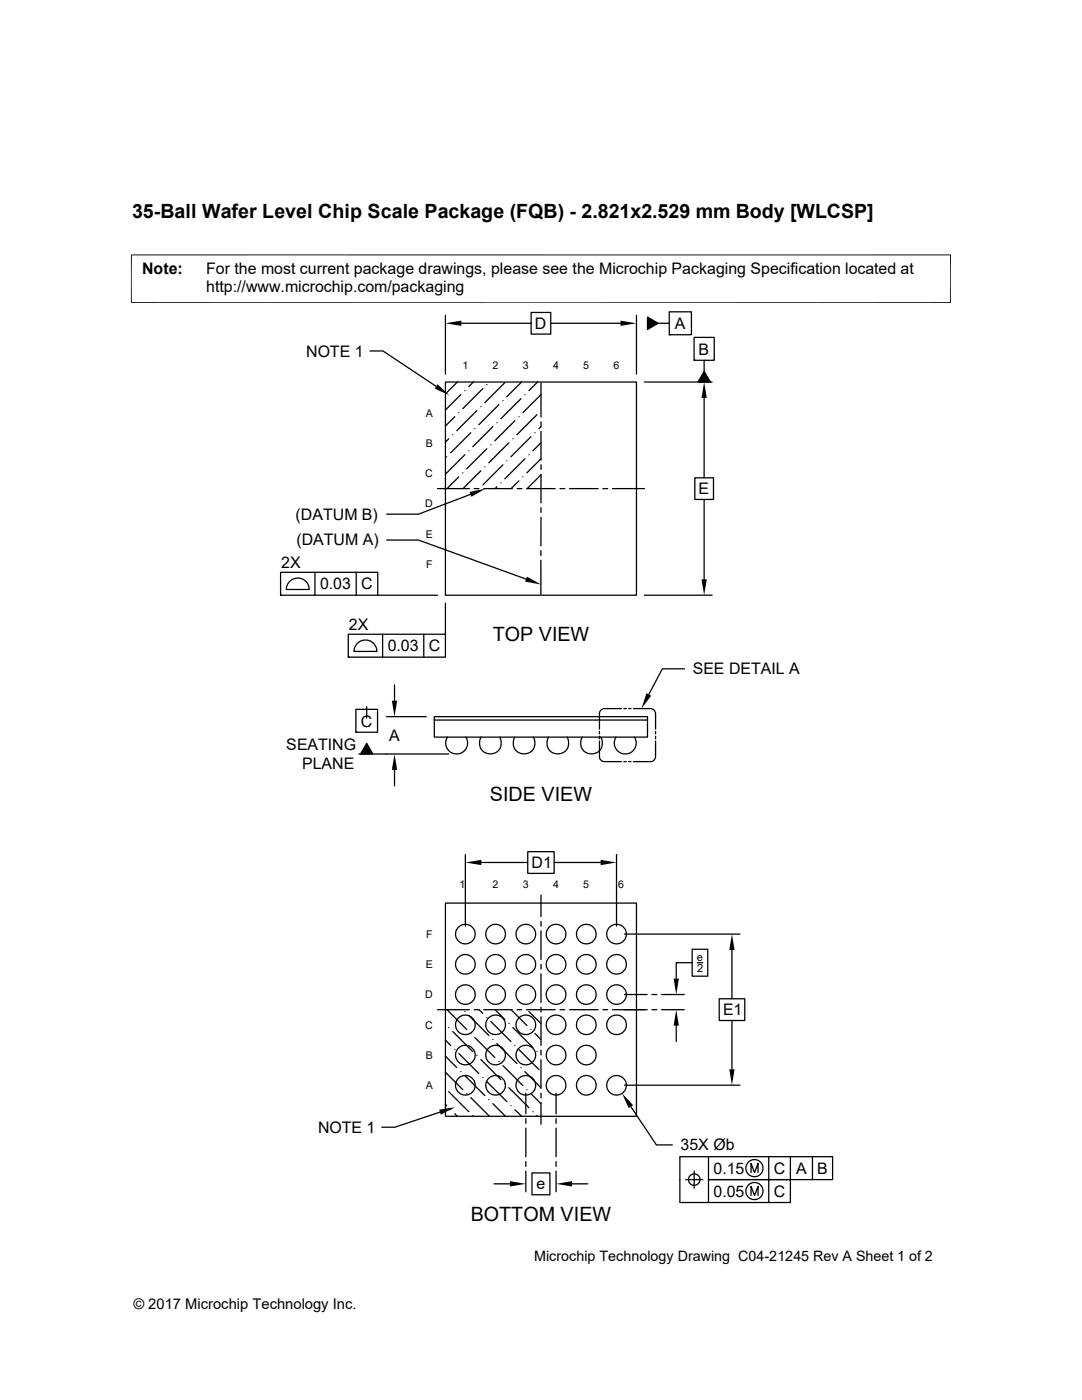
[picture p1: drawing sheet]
<svg xmlns="http://www.w3.org/2000/svg" width="216mm" height="279mm" viewBox="0 0 216 279" stroke-linecap="round" stroke-linejoin="round" font-family="sans-serif">
<g fill="none" stroke="#000" stroke-width=".25">
<path d="M73.8 70h2.6l10.6 7.1M88.9 76.2h38.1v42.6h-38.1zM88.9 62.9v11.8M91.3 76.2l-2.2 2.2M91.9 78.8l-3 3M92.1 64.5h13.9M92.8 78h.1M94.5 76.2l-1 1M96.4 77.6l-4 4M97.1 76.8h.1M100.4 80h.1M100.7 76.4l-4 4"/>
<path d="M103.9 79.6l-4 4M104.1 76.2l-3 3M104.7 78.8h.1M106 62.4h3.9v4.3h-3.9zM107.3 76.2l-1.8 1.8M107.9 76.4v6.8M107.9 78.8l-3.6 3.6M109.9 64.5h13.9M127 62.9v11.8M128.6 76.2h13.5M129.2 63.3l2.1 1.2-2.1 1.2zM131.3 64.5h2.2"/>
<path d="M133.5 62.2h4.5v4.6h-4.5zM133.5 66.8h.1M138.5 67.3h4v4.6h-4zM138.5 71.9h.1M140.5 74.1l1.2 2.1h-2.4zM140.5 71.9v2.2M140.5 79.4v16M87.3 97.5h6.4M89.1 91.2h.1M89.5 87.6l-.6 .6M90.3 86.8h.1M90.7 83.2l-1.8 1.8"/>
<path d="M91.5 95.2l-2.3 2.3M91.5 82.4h.1M92.4 94.4h.1M92.8 90.8l-3.9 3.8M93.5 90h.1M93.9 98.7l-10.4 3.9h-6.3M93.9 86.4l-4 4M94.6 97.5h1M94.7 85.6h.1M95.1 82l-4 4M95.9 94l-3.5 3.5M95.9 81.2h.1"/>
<path d="M96.5 97.5h5.7M96.7 93.2h.1M97.1 89.6l-4 4M97.9 88.8h.1M98.3 85.2l-4 4M99.1 97.2l-.3 .3M99.1 84.4h.1M99.5 80.8l-4 4M99.9 96.4h.1M100.4 92.8l-4 4M101.1 92h.1M101.5 88.4l-4 4"/>
<path d="M102.3 87.6h.1M102.7 84l-4 4M103.2 97.5h.9M103.5 96l-1.5 1.5M103.5 83.2h.1M104.3 95.2h.1M104.7 91.6l-4 4M105.1 97.5h5.7M105.5 90.8h.1M105.9 87.2l-4 4M106.7 86.4h.1M107.1 82.8l-4 4"/>
<path d="M107.9 88.4l-1.6 1.6M107.9 94.8l-2.7 2.7M107.9 91.6l-2.8 2.8M107.9 84.2v1l-.4 .4M107.9 86.1v5.7M107.9 92.8v.9M107.9 94.7v5.7M111.7 97.5h1M113.6 97.5h5.8M120.3 97.5h1M122.2 97.5h6.4M138.6 95.4h3.8v4.3h-3.8z"/>
<path d="M140.5 99.7v15.9M56 114.2h19.4v4.6h-19.4zM56 118.8h.1M57.9 115.9a2.28 2.28 0 0 1 2.5-.3 2.28 2.28 0 0 1 1.3 2h-4.6l.4-1.1zM62.8 114.2v4.6M71.1 114.2v4.6M75.4 118.8h11.9M77.2 107.8h6.3l21.5 7.8M107.9 109.9v.9M107.9 111.8v6.8M107.9 101.3v1M107.9 103.2v5.7"/>
<path d="M128.6 118.8h13.5M69.5 126.6h19.4v4.5h-19.4zM69.5 131.1h.1M71.4 128.3a2.29 2.29 0 0 1 2.5-.4 2.29 2.29 0 0 1 1.3 2.1h-4.6l.4-1.2zM76.3 126.6v4.5M78.7 136.7v3.1M84.6 126.6v4.5M88.9 120.4v6.2M136.6 133.5h-4.4l-2.7 5.1M71 141.6h4.3v4.5h-4.3zM71 146.1h.1M71.6 150.5h17.9"/>
<path d="M73.2 141.1v2.2M73.2 148.4l1.2 2.1h-2.5zM77.1 143h8M78.7 153.6v3.2M86.7 143h42.5v.7h-42.5zM86.7 143.7v3.4h42.5v-3.4M89.3 147.1a2.19 2.19 0 0 0 1.8 3.4 2.19 2.19 0 0 0 1.9-3.4M96 147.1a2.18 2.18 0 0 0 1.9 3.4 2.18 2.18 0 0 0 1.8-3.4M102.7 147.1a2.18 2.18 0 0 0 1.9 3.4 2.18 2.18 0 0 0 1.8-3.4M109.5 147.1a2.18 2.18 0 0 0 1.8 3.4 2.18 2.18 0 0 0 1.9-3.4M116.2 147.1a2.18 2.18 0 0 0 1.8 3.4 2.18 2.18 0 0 0 1.9-3.4M119.6 147.9v3.4l.3 .4 .7 .3h3.4"/>
<path d="M119.6 146v.5M119.6 146.9v.5M122.9 147.1a2.19 2.19 0 0 0 1.9 3.4 2.19 2.19 0 0 0 1.8-3.4M124 141.4h-3.4a1.01 1.01 0 0 0-1 1v3.1M124.5 152h.5M124.5 141.4h.5M125.4 152h.5M125.4 141.4h.5M126.4 141.4h3.4a1.03 1.03 0 0 1 1 1v3.1M130.8 147.9v3.1l-.3 .7-.7 .3h-3.4M130.8 146v.5M130.8 146.9v.5"/>
<path d="M92.9 170.5v14.3M96 172.1h9.3M105.3 170h5.3v4.3h-5.3zM107.9 178.6v4.3M110.6 172.1h9.2M123 170.5v14.3M88.9 180.2h38.1v42.6h-38.1zM107.9 183.9v.9M107.9 185.8v5.7M107.9 192.4v1M107.9 194.4v5.7M124.6 198.5h4.5"/>
<path d="M124.6 186.4h23M130.1 198.5h.9M132 198.5h4.5M138.1 189.4h3.1v5.4h-3.1zM138.1 192.1h-3.2v3.2M139.1 192.1h1.1M143.5 199.3h5.1v4.4h-5.1zM146 189.6v9.7M87.3 201.5h6.4M88.9 210.8l2.2 2.3M88.9 214l3.5 3.5M88.9 207.6l1 1.1"/>
<path d="M89.2 201.5l3.9 4M89.5 217.9l4 4M89.5 205.1h.1M90.3 205.9l4 4M90.7 209.5h.1M91.5 210.2l4 4M91.9 213.9h.1M92.8 214.7l3.9 4M92.8 201.9h.1M93.1 218.3h.1M93.5 202.6l4 4.1M93.9 219.1l3.8 3.7"/>
<path d="M93.9 206.2h.1M94.6 201.5h1l.8 .7M94.7 207.1l4 4M95.1 210.7h.1M95.9 211.5l4 4M96.4 215.1h.1M96.5 201.5h5.7M97.1 215.9l4 4M97.1 203.1h.1M97.5 219.5h.1M97.9 203.9l4 4M98.3 207.5h.1"/>
<path d="M98.8 201.5l1.9 2M99.1 208.3l4 4M99.5 211.9h.1M100.4 212.7l3.9 4M100.7 216.3h.1M101.5 217.1l4 4M101.5 204.3h.1M102 201.5l3.1 3.2M102.3 205.1l4 4M102.7 208.7h.1M103.2 201.5h.9M103.5 209.5l4 4"/>
<path d="M103.9 213.1h.1M104.7 213.9l3.2 3.2M104.9 218.2v4.1M105.1 201.5h5.7M105.1 217.5h.1M105.5 201.9l2.4 2.4M105.9 218.3l2 2M105.9 205.5h.1M106.7 206.2l1.2 1.3M107.1 209.9h.1M107.9 201v1M107.9 202.9v5.7"/>
<path d="M107.9 209.6v.9M107.9 211.5v5.7M107.9 218.2v.9M111 218.2v4.1M111.7 201.5h1M113.6 201.5h5.8M120.3 201.5h1M124.6 216.6h23M129.1 201.5h-6.9M130.1 201.5h.9M132 201.5h4.5M134.9 204.7v3.2"/>
<path d="M146 203.7v9.7M87.8 222l-9 3h-2.6M88.9 220.4l.2 .3M89.9 221.5h.1M90.7 222.3l.6 .5M94.3 222.7h.1M98.3 220.3l2.6 2.5M98.6 236.3h3.1M101.9 220.7h.1M102.7 221.5l1.4 1.3M104.9 223.2v1M104.9 225.1v5.8"/>
<path d="M104.9 231.8v1M104.9 233.7v4.1M106.2 234.1h3.5v4.3h-3.5zM106.3 221.9h.1M107.1 222.7l.2 .1M107.9 220.1v4.3M111 223.2v1M111 225.1v5.8M111 231.8v1M111 233.7v4.1M114.1 236.3h3.2M125.9 220.9l5.1 7.6h3.2"/>
<path d="M136.8 235.4h3.4M138.5 233.7v3.4M141.4 230.8v4.6h16.3v4.6h-22v-9.2h30.4v4.6h-24.7v4.6M149.9 234v-1.8l.7 1.8 .7-1.8v1.8M149.9 238.6v-1.8l.7 1.8 .7-1.8v1.8M153.4 230.8v9.2M157.7 230.8v4.6M162.1 230.8v4.6"/>
<circle cx="92.9" cy="192.5" r="1.96"/>
<circle cx="92.9" cy="186.4" r="1.96"/>
<circle cx="92.9" cy="198.5" r="1.96"/>
<circle cx="98.9" cy="186.4" r="1.96"/>
<circle cx="98.9" cy="192.5" r="1.96"/>
<circle cx="98.9" cy="198.5" r="1.96"/>
<circle cx="104.9" cy="192.5" r="1.96"/>
<circle cx="104.9" cy="186.4" r="1.96"/>
<circle cx="104.9" cy="198.5" r="1.96"/>
<circle cx="111" cy="192.5" r="1.96"/>
<circle cx="111" cy="186.4" r="1.96"/>
<circle cx="111" cy="198.5" r="1.96"/>
<circle cx="117" cy="192.5" r="1.96"/>
<circle cx="117" cy="186.4" r="1.96"/>
<circle cx="117" cy="198.5" r="1.96"/>
<circle cx="123" cy="192.5" r="1.96"/>
<circle cx="123" cy="186.4" r="1.96"/>
<circle cx="123" cy="198.5" r="1.96"/>
<circle cx="92.9" cy="210.6" r="1.96"/>
<circle cx="92.9" cy="216.6" r="1.96"/>
<circle cx="92.9" cy="204.5" r="1.96"/>
<circle cx="98.9" cy="210.6" r="1.96"/>
<circle cx="98.9" cy="216.6" r="1.96"/>
<circle cx="98.9" cy="204.5" r="1.96"/>
<circle cx="104.9" cy="210.6" r="1.96"/>
<circle cx="104.9" cy="216.6" r="1.96"/>
<circle cx="104.9" cy="204.5" r="1.96"/>
<circle cx="111" cy="216.6" r="1.96"/>
<circle cx="111" cy="210.6" r="1.96"/>
<circle cx="111" cy="204.5" r="1.96"/>
<circle cx="117" cy="216.6" r="1.96"/>
<circle cx="117" cy="210.6" r="1.96"/>
<circle cx="117" cy="204.5" r="1.96"/>
<circle cx="123" cy="216.6" r="1.96"/>
<circle cx="123" cy="204.5" r="1.96"/>
<circle cx="138.5" cy="235.4" r="1.14"/>
<circle cx="150.5" cy="233.1" r="1.71"/>
<circle cx="150.5" cy="237.7" r="1.71"/>
</g>
<g fill="#000">
<path d="M87.3 76.7l2.4 2.2-3-1.3zM88.9 64.5l3.2-.5v1zM123.8 64l3.2 .5-3.2 .5zM129.2 63.3l2.1 1.2-2.1 1.2zM140.5 76.2l.5 3.2h-1zM140.5 74.1l1.2 2.1h-2.4zM93.7 98.2l3.2-.7-2.8 1.6zM105.1 115.1l2.8 1.5-3.1-.5zM140 115.6h1l-.5 3.2zM78.2 139.8h1l-.5 3.2zM129 138.3l.9 .6-1.9 2.5zM73.2 148.4l1.2 2.1h-2.5z"/>
<path d="M78.7 150.5l.5 3.1h-1zM92.9 172.1l3.1-.5v1.1zM119.8 171.6l3.2 .5-3.2 .6zM134.4 195.3h1.1l-.6 3.2zM146 186.4l.6 3.2h-1.1zM134.9 201.5l.6 3.2h-1.1zM145.5 213.4h1.1l-.6 3.2zM87.6 221.5l3.2-.5-2.9 1.5zM101.7 235.7l3.2 .6-3.2 .5zM111 236.3l3.1-.6v1.1zM124.1 218.2l2.2 2.4-.9 .5z"/>
</g>
<path d="M26.1 50.9h163.7M26.2 50.8v9.7M189.7 50.8v9.7M26.1 60.4h163.7" fill="none" stroke="#000" stroke-width=".2"/>
<g font-size="3.9">
<text x="26.4" y="43.5">35-Ball Wafer Level Chip Scale Package (FQB) - 2.821x2.529 mm Body [WLCSP]</text>
<text x="98.3" y="128">TOP VIEW</text>
<text x="97.8" y="159.8">SIDE VIEW</text>
<text x="93.9" y="243.6">BOTTOM VIEW</text>
</g>
<g font-size="3.2">
<text x="28.4" y="54.6">Note:</text>
<text x="41.1" y="54.6">For the most current package drawings, please see the Microchip Packaging Specification located at</text>
<text x="41.1" y="58.3">http://www.microchip.com/packaging</text>
<text x="106.7" y="65.7">D</text>
<text x="134.7" y="65.7">A</text>
<text x="61.1" y="71.2">NOTE 1</text>
<text x="139.4" y="70.8">B</text>
<text x="139.4" y="98.7">E</text>
<text x="59" y="103.8">(DATUM B)</text>
<text x="56.1" y="113.4">2X</text>
<text x="59.1" y="108.9">(DATUM A)</text>
<text x="63.9" y="117.6">0.03</text>
<text x="72.1" y="117.6">C</text>
<text x="69.6" y="125.8">2X</text>
<text x="77.4" y="130">0.03</text>
<text x="85.6" y="130">C</text>
<text x="138.2" y="134.6">SEE DETAIL A</text>
<text x="57.1" y="149.8">SEATING</text>
<text x="72" y="145">C</text>
<text x="77.7" y="147.9">A</text>
<text x="60.3" y="153.4">PLANE</text>
<text x="106.1" y="173.3">D1</text>
<text x="144.3" y="202.6">E1</text>
<text x="63.5" y="226.1">NOTE 1</text>
<text x="135.8" y="229.6">35X Øb</text>
<text x="107.1" y="237.4">e</text>
<text x="142.4" y="234.3">0.15</text>
<text x="142.4" y="238.8">0.05</text>
<text x="154.4" y="234.3">C</text>
<text x="154.4" y="238.8">C</text>
<text x="158.9" y="234.3">A</text>
<text x="163" y="234.3">B</text>
</g>
<g font-size="2.9">
<text x="106.6" y="251.7">Microchip Technology Drawing C04-21245 Rev A Sheet 1 of 2</text>
<text x="26.6" y="261.3">© 2017 Microchip Technology Inc.</text>
</g>
<g font-size="2.2">
<text x="139.1" y="191.9">e</text>
<text x="139.1" y="194">2</text>
</g>
<g font-size="2.1">
<text x="92.3" y="73.6">1</text>
<text x="98.3" y="73.6">2</text>
<text x="104.3" y="73.6">3</text>
<text x="110.4" y="73.6">4</text>
<text x="116.4" y="73.6">5</text>
<text x="122.4" y="73.6">6</text>
<text x="84.9" y="83.2">A</text>
<text x="84.9" y="89.2">B</text>
<text x="84.8" y="95.2">C</text>
<text x="84.8" y="101.3">D</text>
<text x="84.9" y="107.3">E</text>
<text x="85.1" y="113.3">F</text>
<text x="91.7" y="177.3">1</text>
<text x="98.3" y="177.2">2</text>
<text x="104.3" y="177.2">3</text>
<text x="110.4" y="177.2">4</text>
<text x="116.4" y="177.2">5</text>
<text x="123.4" y="177.2">6</text>
<text x="85.1" y="187.2">F</text>
<text x="84.9" y="193.2">E</text>
<text x="84.8" y="199.2">D</text>
<text x="84.8" y="205.4">C</text>
<text x="84.9" y="211.3">B</text>
<text x="84.9" y="217.3">A</text>
</g>
</svg>
